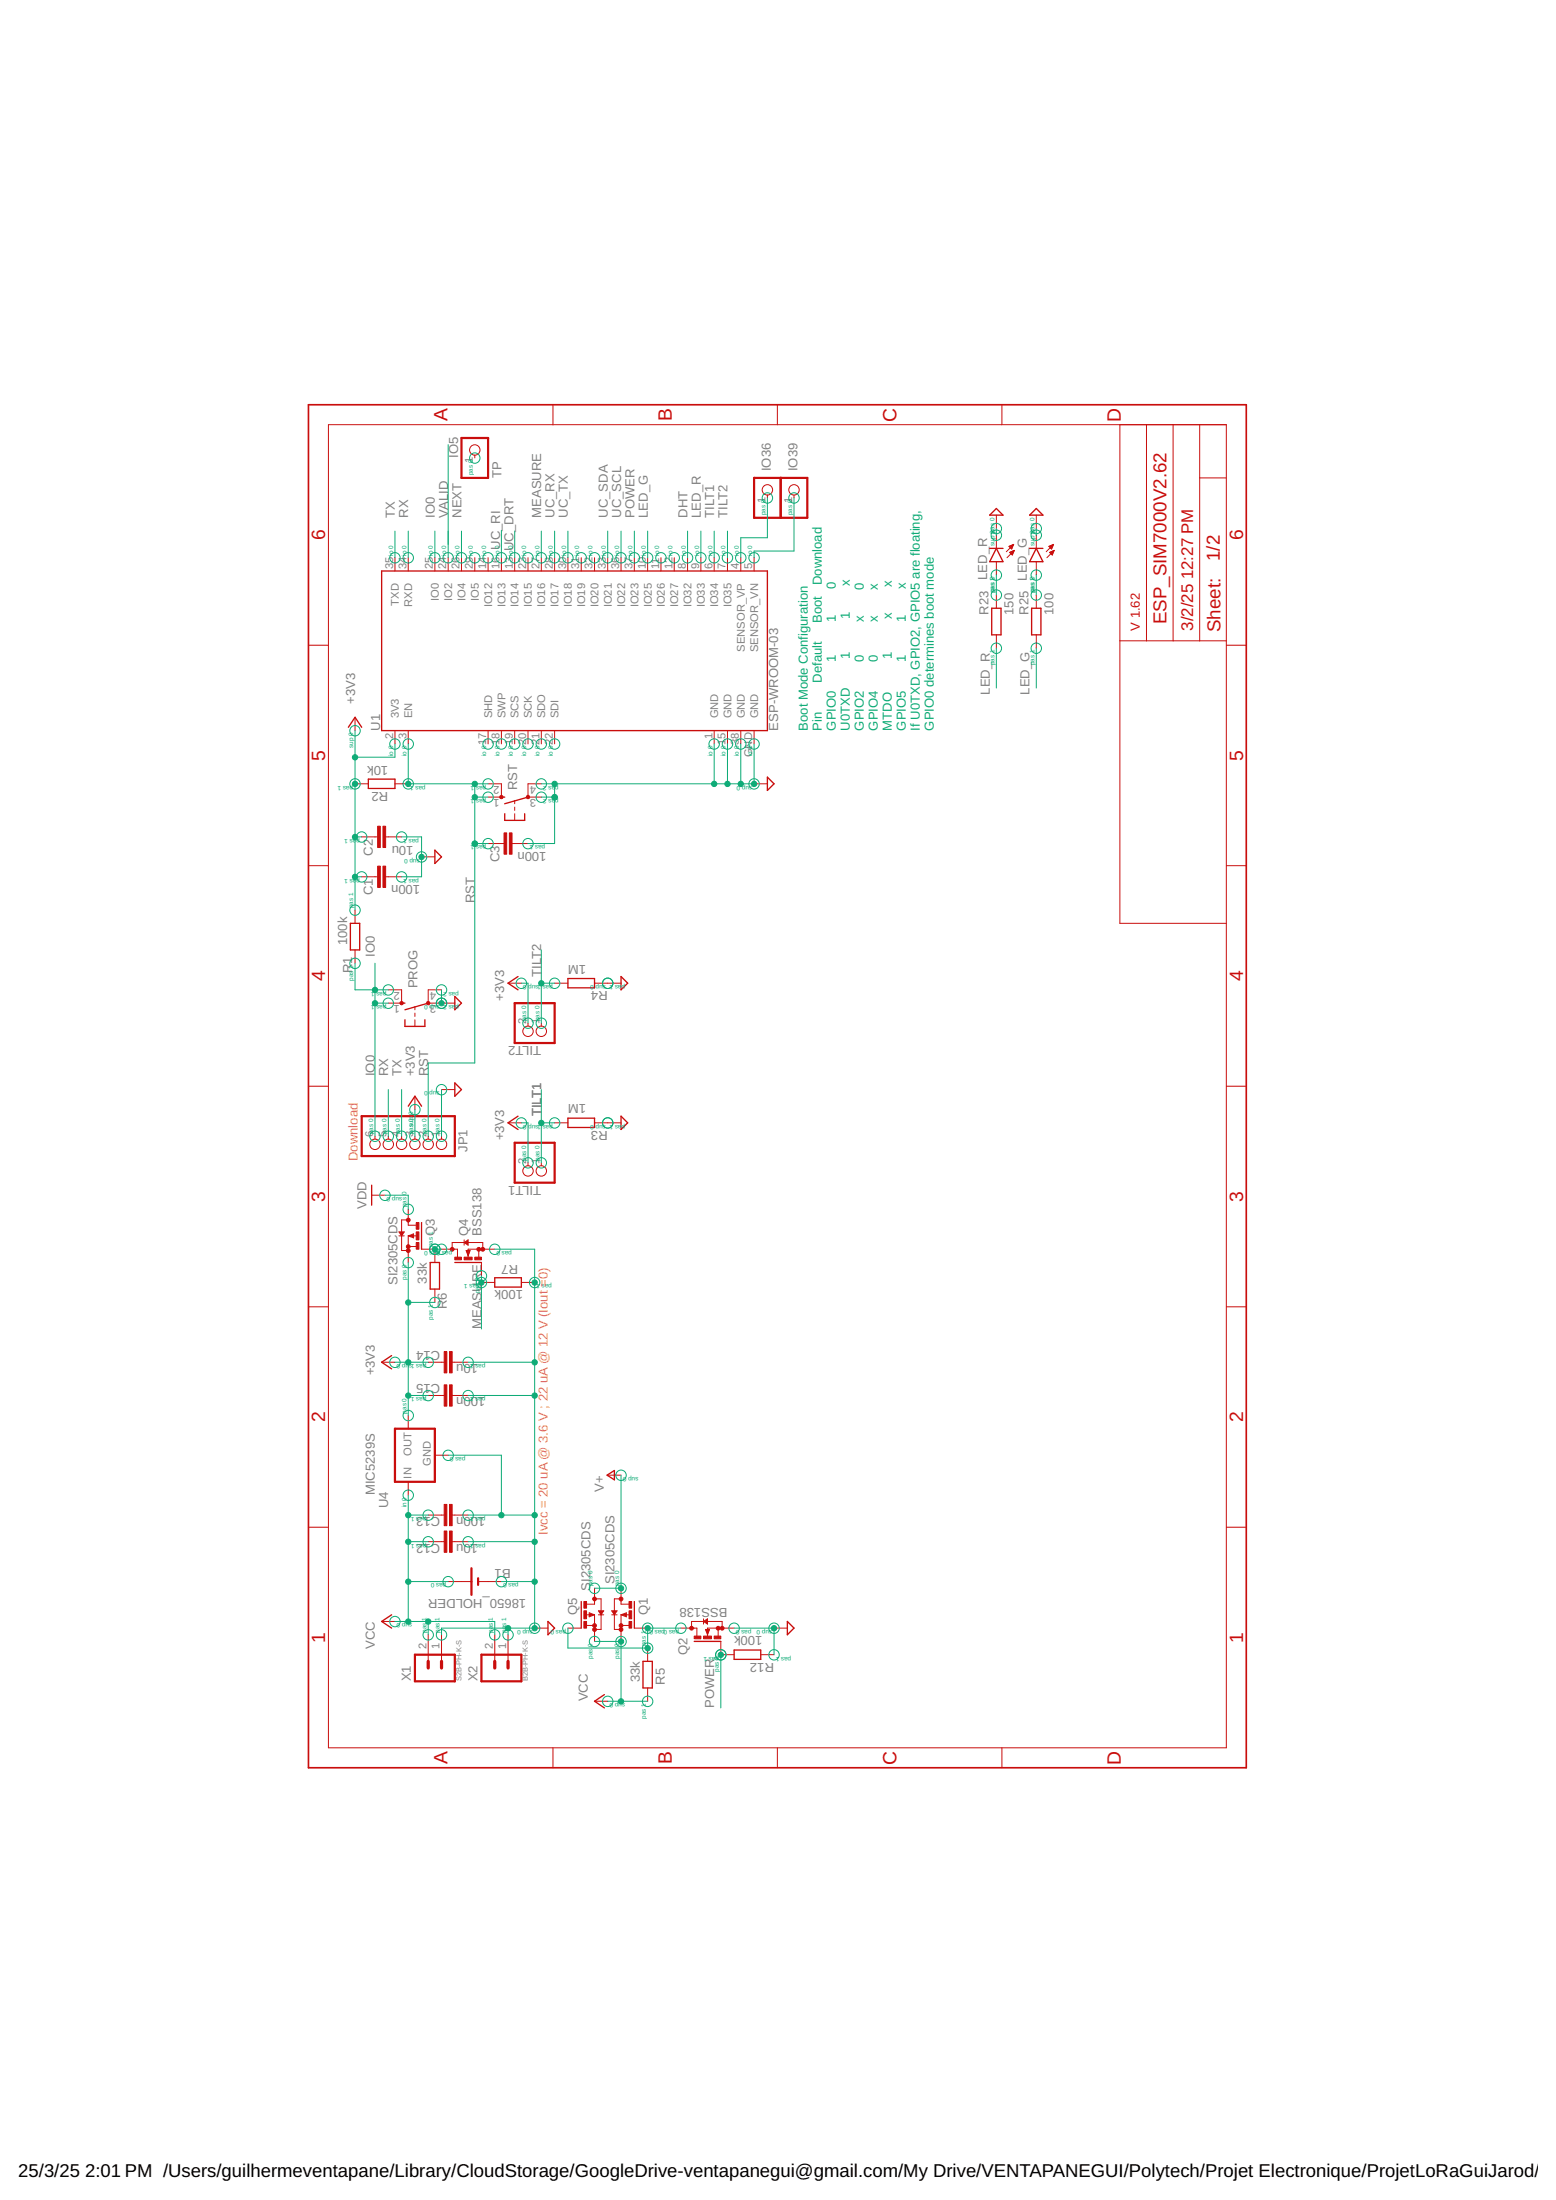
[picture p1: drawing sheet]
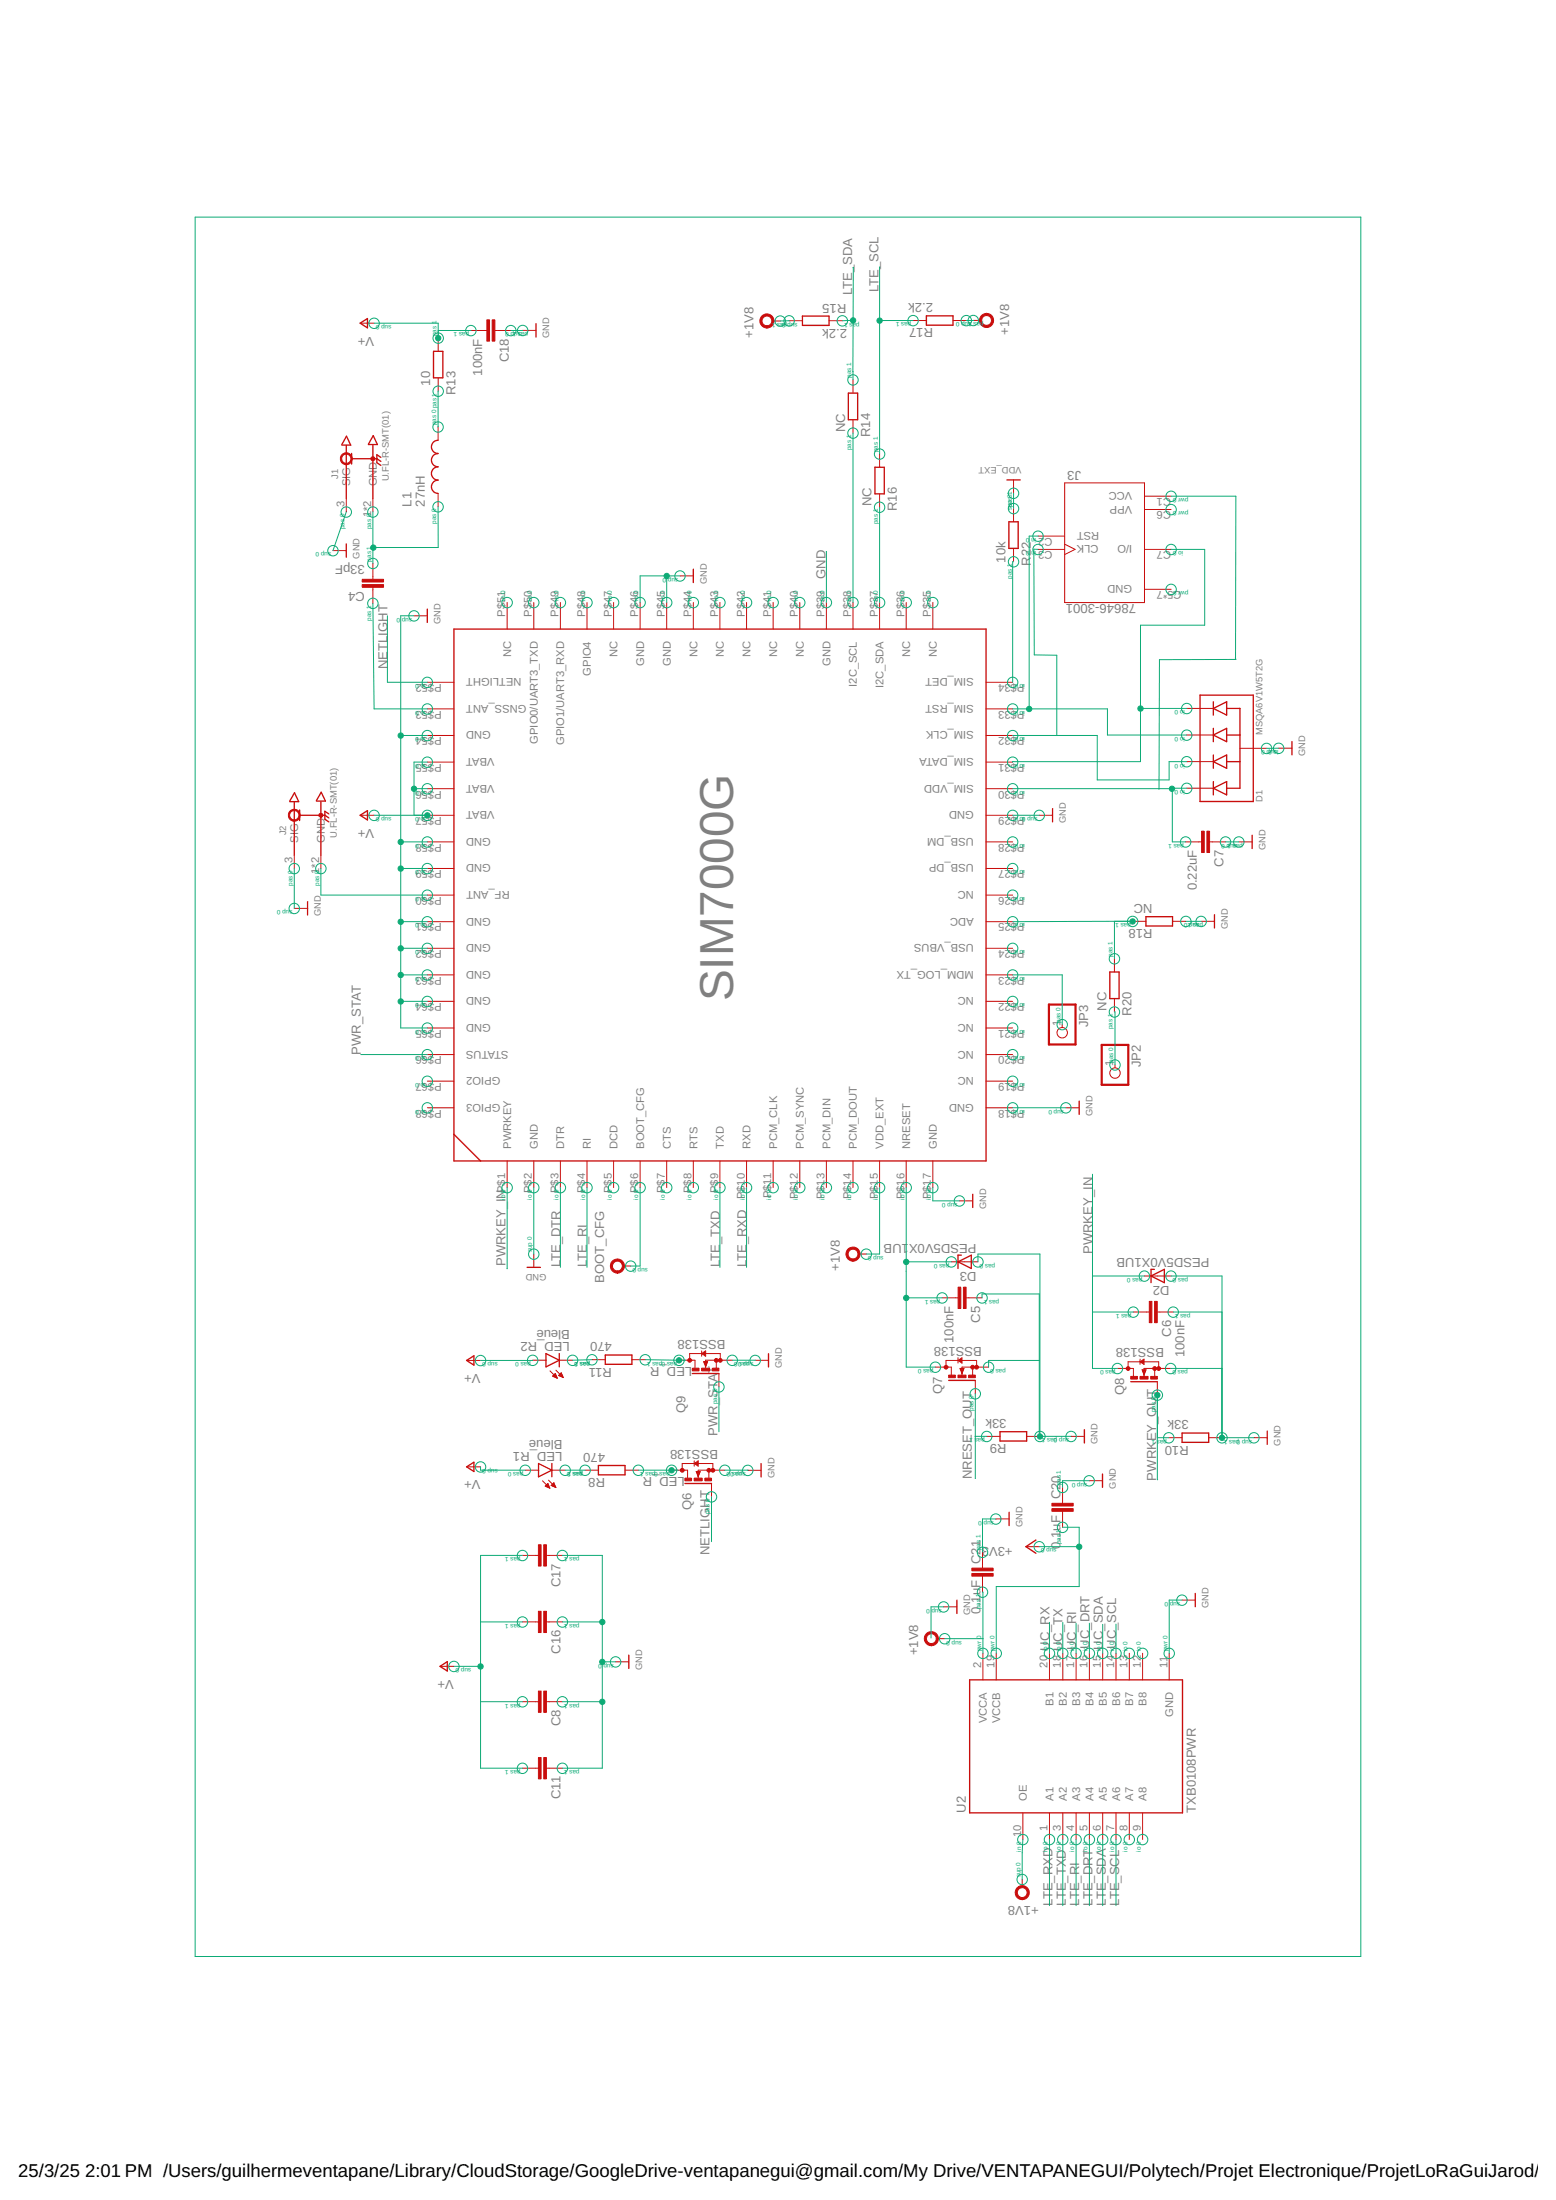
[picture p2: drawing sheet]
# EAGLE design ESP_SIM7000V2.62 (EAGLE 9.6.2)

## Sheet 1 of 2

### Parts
B1  18650_HOLDER  [18650]
C1  100n  CC1206  [C1206]
C2  10u  CC1210  [C1210]
C3  100n  CC1206  [C1206]
C12  10u  CC1210  [C1210]
C13  100n  CC1206  [C1206]
C14  10u  CC1210  [C1210]
C15  100n  CC1206  [C1206]
IO5  TP  PINHD-1X1  [1X01]
IO36  PINHD-1X1  [1X01]
IO39  PINHD-1X1  [1X01]
JP1  PINHD-1X6  [1X06]
LED_G  LEDSMT1206  [1206]
LED_R  LEDSMT1206  [1206]
PROG  10-XX  [B3F-10XX]
Q1  SI2305CDS  [SOT23]
Q2  BSS138  BSS131  [SOT23]
Q3  SI2305CDS  [SOT23]
Q4  BSS138  BSS131  [SOT23]
Q5  SI2305CDS  [SOT23]
R1  100k  RR1206  [R1206]
R2  10k  RR1206  [R1206]
R3  1M  RR1206  [R1206]
R4  1M  RR1206  [R1206]
R5  33k  RR1206  [R1206]
R6  33k  RR1206  [R1206]
R7  100k  RR1206  [R1206]
R12  100k  RR1206  [R1206]
R23  150  RR1206  [R1206]
R25  100  RR1206  [R1206]
RST  10-XX  [B3F-10XX]
TILT1  PINHD-1X2  [1X02]
TILT2  PINHD-1X2  [1X02]
U1  ESP-WROOM-03  [ESP-WROOM-03]
U4  MIC5239S  [SOT223]
X1  S2B-PH-K-S  [S2B-PH-K-S]
X2  B2B-PH-K-S  [B2B-PH-K-S]

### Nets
+3V3: C1.1 C2.1 C14.1 C15.1 JP1.3 Q3.2(S) R1.1 R2.2 R6.2 TILT1.2 TILT2.2 U1.2(3V3) U4.3(OUT) ; also sheet 2
DHT: U1.8(IO32)
GND: B1.- C1.2 C2.2 C3.2 C12.2 C13.2 C14.2 C15.2 JP1.1 LED_G.C LED_R.C PROG.3(P) PROG.4(P1) Q2.2(S) Q4.2(S) R3.2 R4.2 R7.2 R12.2 RST.3(P) RST.4(P1) U1.1(GND) U1.15(GND) U1.38(GND) U1.GND U4.2(GND) U4.4(GND) X1.1 X2.1 ; also sheet 2
IO0: JP1.6 PROG.1(S) PROG.2(S1) R1.2 U1.25(IO0)
IO36: IO36.1 U1.4(SENSOR_VP)
IO39: IO39.1 U1.5(SENSOR_VN)
LED_G: R25.1 U1.10(IO25)
LED_R: R23.1 U1.9(IO33) ; also sheet 2
MEASURE: Q4.1(G) R7.1 U1.27(IO16)
N$1: Q1.1(G) Q2.3(D) Q5.1(G) R5.1
N$2: Q3.1(G) Q4.3(D) R6.1
N$7: LED_R.A R23.2
N$8: LED_G.A R25.2
N$17: IO5.1 U1.29(IO5)
NEXT: U1.26(IO4)
POWER: Q2.1(G) R12.1 U1.37(IO23)
RST: C3.1 JP1.2 R2.1 RST.1(S) RST.2(S1) U1.3(EN)
RX: JP1.5 U1.34(RXD)
TILT1: R3.1 TILT1.1 U1.6(IO34)
TILT2: R4.1 TILT2.1 U1.7(IO35)
TX: JP1.4 U1.35(TXD)
UC_DRT: U1.13(IO14) ; also sheet 2
UC_RI: U1.16(IO13) ; also sheet 2
UC_RX: U1.28(IO17) ; also sheet 2
UC_SCL: U1.36(IO22) ; also sheet 2
UC_SDA: U1.33(IO21) ; also sheet 2
UC_TX: U1.30(IO18) ; also sheet 2
V+: Q1.3(D) Q5.3(D) ; also sheet 2
VALID: U1.24(IO2)
VCC: B1.+ C12.1 C13.1 Q1.2(S) Q5.2(S) R5.2 U4.1(IN) X1.2 X2.2
VDD: Q3.3(D)
Unconnected: U1.11(IO26) U1.12(IO27) U1.14(IO12) U1.17(SHD) U1.18(SWP) U1.19(SCS) U1.20(SCK) U1.21(SDO) U1.22(SDI) U1.23(IO15) U1.31(IO19) U1.32(IO20)

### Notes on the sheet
- Download
- Ivcc = 20 uA @ 3.6 V ; 22 uA @ 12 V (Iout =0)
- Boot Mode Configuration
  Pin        Default     Boot   Download
  GPIO0        1         1       0
  U0TXD        1         1       x
  GPIO2        0         x       0
  GPIO4        0         x       x
  MTDO         1         x       x
  GPIO5        1         1       x
  If U0TXD, GPIO2, GPIO5 are floating, 
  GPIO0 determines boot mode
- V 1.62

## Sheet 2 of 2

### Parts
C4  33pF  C-EUC0805  [C0805]
C5  100nF  C-EUC0805  [C0805]
C6  100nF  C-EUC0805  [C0805]
C7  0.22uF  C-EUC0805  [C0805]
C8  1uF  C-EUC0805  [C0805]
C11  0.1uF  C-EUC0805  [C0805]
C16  100uF  C-EUC0805  [C0805]
C17  100uF  C-EUC0805  [C0805]
C18  100nF  C-EUC0805  [C0805]
C20  0.1uF  CC1210  [C1210]
C21  0.1uF  CC1210  [C1210]
D1  MSQA6V1W5T2G  [SC88A]
D2  PESD5V0X1UB  [SOD523]
D3  PESD5V0X1UB  [SOD523]
J1  U.FL-R-SMT(01)  [HRS_U.FL-R-SMT(01)]
J2  U.FL-R-SMT(01)  [HRS_U.FL-R-SMT(01)]
J3  78646-3001  [MOLEX_78646-3001]
JP2  PINHD-1X1  [1X01]
JP3  PINHD-1X1  [1X01]
L1  27nH  LQM21PN1R0NGRD  [INDC2012X100N]
LED_R1  Bleue  LEDSMT1206  [1206]
LED_R2  Bleue  LEDSMT1206  [1206]
Q6  BSS138  BSS131  [SOT23]
Q7  BSS138  BSS131  [SOT23]
Q8  BSS138  BSS131  [SOT23]
Q9  BSS138  BSS131  [SOT23]
R8  470  RR1206  [R1206]
R9  33k  RR1206  [R1206]
R10  33k  RR1206  [R1206]
R11  470  RR1206  [R1206]
R13  10  RR1206  [R1206]
R14  NC  RR1206  [R1206]
R15  2.2k  RR1206  [R1206]
R16  NC  RR1206  [R1206]
R17  2.2k  RR1206  [R1206]
R18  NC  RR1206  [R1206]
R20  NC  RR1206  [R1206]
R22  10k  RR1206  [R1206]
U2  TXB0108PWR  [SOP65P640X120-20N]
U$1  SIM7000G  [SIM7000G]

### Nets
+1V8: C21.2 R15.1 R17.1 U2.2(VCCA) U2.10(OE) U$1.P$6(BOOT_CFG) U$1.P$15(VDD_EXT) ; supply symbol labelled BOOT_CFG
+3V3: C20.2 U2.19(VCCB) ; also sheet 1
GND: C5.1 C6.1 C7.1 C8.1 C11.1 C16.1 C17.1 C18.1 C20.1 C21.1 D1.2 D2.2(A) D3.2(A) J1.3(SIG) J2.3(SIG) Q6.2(S) Q7.2(S) Q8.2(S) Q9.2(S) R9.1 R10.1 R18.1 R22.1 U2.11(GND) U$1.P$2(GND) U$1.P$17(GND) U$1.P$18(GND) U$1.P$29(GND) U$1.P$39(GND) U$1.P$45(GND) U$1.P$46(GND) U$1.P$54(GND) U$1.P$58(GND) U$1.P$59(GND) U$1.P$61(GND) U$1.P$62(GND) U$1.P$63(GND) U$1.P$64(GND) U$1.P$65(GND) ; supply symbol labelled VDD_EXT ; also sheet 1
LED_R: Q6.3(D) Q9.3(D) R8.1 R11.1 ; also sheet 1
LTE_DRT: U2.5(A4)
LTE_DTR: U$1.P$3(DTR)
LTE_RI: U2.4(A3) U$1.P$4(RI)
LTE_RXD: U2.1(A1) U$1.P$10(RXD)
LTE_SCL: R16.1 R17.2 U2.7(A6)
LTE_SDA: R14.1 R15.2 U2.6(A5)
LTE_TXD: U2.3(A2) U$1.P$9(TXD)
N$3: J2.1(GND) J2.2(GND) U$1.P$60(RF_ANT)
N$4: C4.2 J1.1(GND) J1.2(GND) L1.1
N$5: C4.1 U$1.P$53(GNSS_ANT)
N$6: C5.2 D3.1(K) Q7.3(D) U$1.P$16(NRESET)
N$9: LED_R1.C R8.2
N$11: J3.C1(VCC)
N$13: D1.5 J3.C7(I/O) U$1.P$31(SIM_DATA)
N$14: D1.4 J3.C2(RST) U$1.P$33(SIM_RST)
N$32: JP2.1 R20.2
N$33: LED_R2.C R11.2
N$34: R22.2 U$1.P$34(SIM_DET)
N$36: L1.2 R13.2
N$37: D1.3 U$1.P$32(SIM_CLK)
N$38: R14.2 U$1.P$38(I2C_SCL)
N$39: R16.2 U$1.P$37(I2C_SDA)
N$40: C7.2 D1.1 U$1.P$30(SIM_VDD)
N$41: J3.C3(CLK)
N$42: R18.2 R20.1 U$1.P$25(ADC)
N$45: JP3.1 U$1.P$23(MDM_LOG_TX)
NETLIGHT: Q6.1(G) U$1.P$52(NETLIGHT)
NRESET_OUT: Q7.1(G) R9.2
PWR_STAT: Q9.1(G) U$1.P$66(STATUS)
PWRKEY_IN: C6.2 D2.1(K) Q8.3(D) U$1.P$1(PWRKEY)
PWRKEY_OUT: Q8.1(G) R10.2
UC_DRT: U2.16(B4) ; also sheet 1
UC_RI: U2.17(B3) ; also sheet 1
UC_RX: U2.20(B1) ; also sheet 1
UC_SCL: U2.14(B6) ; also sheet 1
UC_SDA: U2.15(B5) ; also sheet 1
UC_TX: U2.18(B2) ; also sheet 1
V+: C8.2 C11.2 C16.2 C17.2 C18.2 LED_R1.A LED_R2.A R13.1 U$1.P$55(VBAT) U$1.P$56(VBAT) U$1.P$57(VBAT) ; also sheet 1
Unconnected: U2.8(A7) U2.9(A8) U2.12(B8) U2.13(B7) U$1.P$5(DCD) U$1.P$7(CTS) U$1.P$8(RTS) U$1.P$11(PCM_CLK) U$1.P$12(PCM_SYNC) U$1.P$13(PCM_DIN) U$1.P$14(PCM_DOUT) U$1.P$19(NC) U$1.P$20(NC) U$1.P$21(NC) U$1.P$22(NC) U$1.P$24(USB_VBUS) U$1.P$26(NC) U$1.P$27(USB_DP) U$1.P$28(USB_DM) U$1.P$35(NC) U$1.P$36(NC) U$1.P$40(NC) U$1.P$41(NC) U$1.P$42(NC) U$1.P$43(NC) U$1.P$44(NC) U$1.P$47(NC) U$1.P$48(GPIO4) U$1.P$49(GPIO1/UART3_RXD) U$1.P$50(GPIO0/UART3_TXD) U$1.P$51(NC) U$1.P$67(GPIO2) U$1.P$68(GPIO3)

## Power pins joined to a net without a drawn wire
GND: J3.C5(GND) J3.G1(GND) J3.G2(GND) J3.G3(GND) J3.G4(GND) J3.G5(GND) J3.G6(GND)
VPP: J3.C6(VPP)

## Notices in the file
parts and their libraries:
micrel: Copyright (C) 2008, Bob Starr
